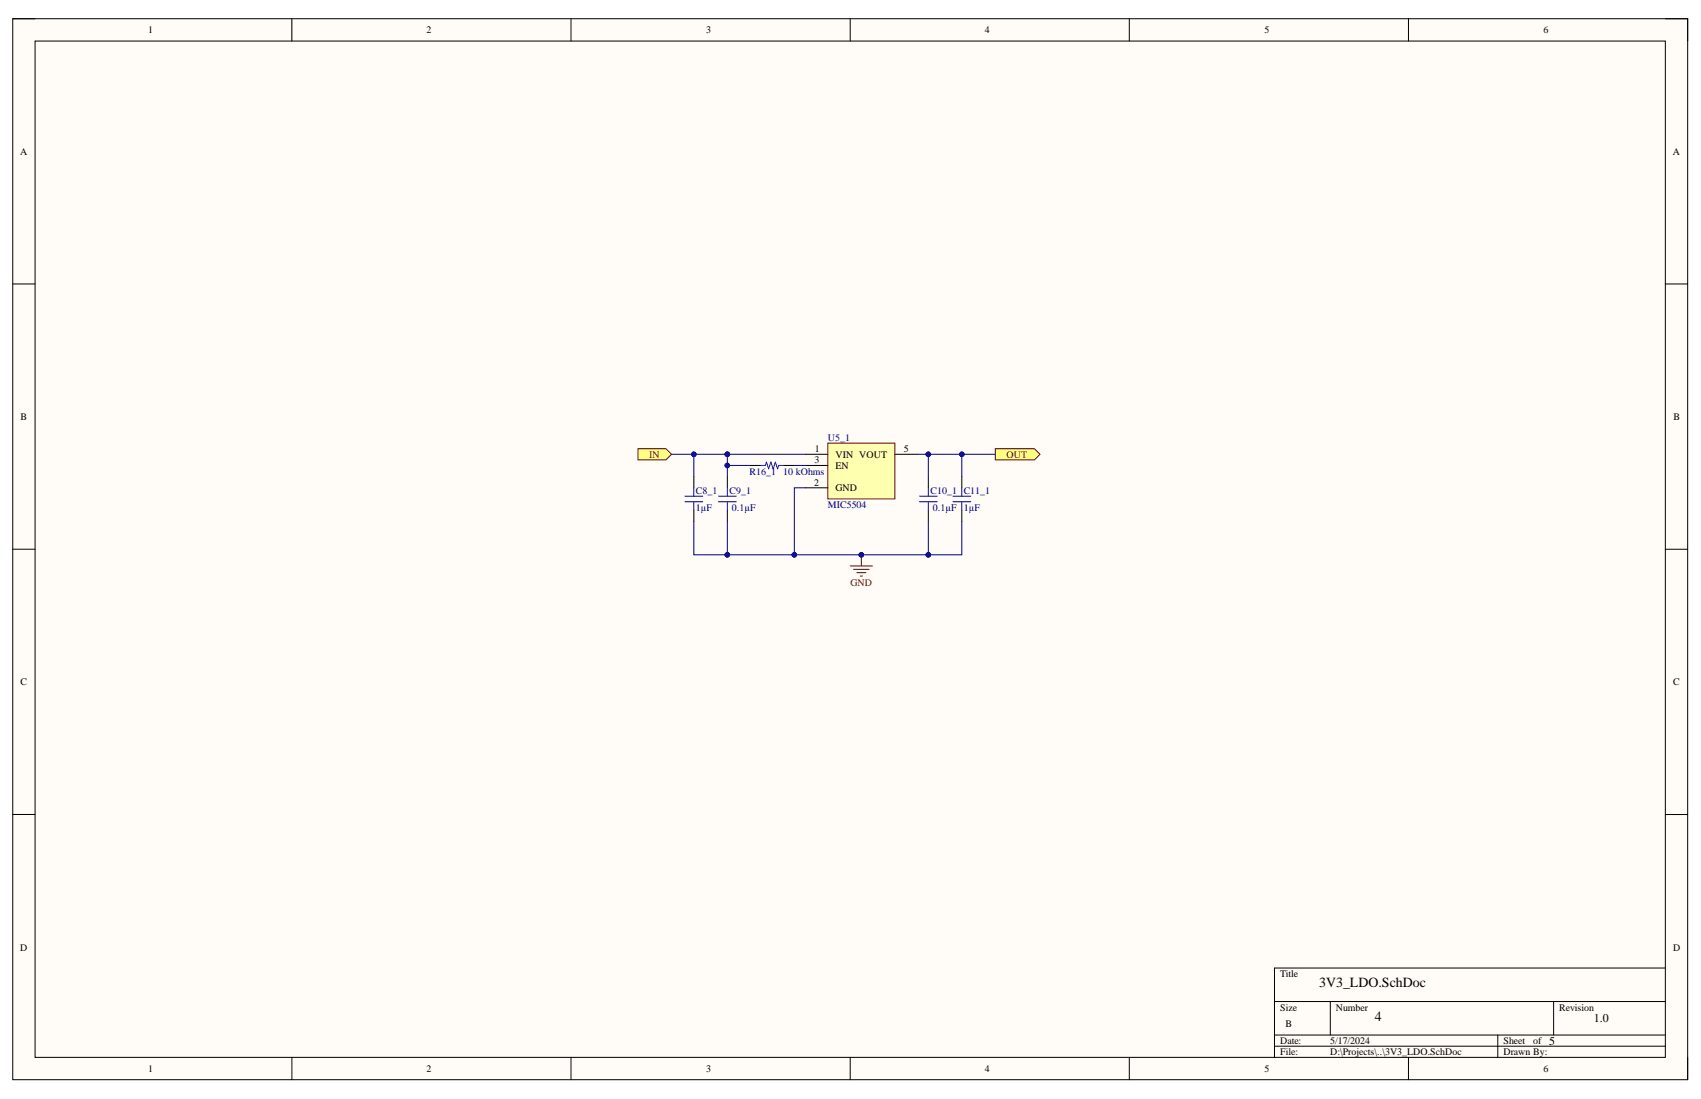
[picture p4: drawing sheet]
<svg xmlns="http://www.w3.org/2000/svg" width="432mm" height="279mm" viewBox="0 0 432 279" stroke-linecap="round" stroke-linejoin="round" font-family="sans-serif">
<path d="M3.2 4.8h425.2v269.3h-425.2z" fill-rule="evenodd" fill="#fffcf8"/>
<path d="M3.2 4.8h425.2v269.3h-425.2z" fill="none" stroke="#000" stroke-width=".25"/>
<path d="M8.9 10.4h413.8v258.1h-413.8z" fill-rule="evenodd" fill="#fffcf8"/>
<g fill="none" stroke="#000" stroke-width=".25">
<path d="M3.2 4.8h5.7M8.9 10.4h413.8v258.1h-413.8zM74.1 4.8v5.6M144.9 4.8v5.6M215.8 4.8v5.6M286.7 4.8v5.6M357.5 4.8v5.6M422.7 4.8h5.7v5.6M3.2 72.1h5.7M422.7 72.1h5.7M3.2 139.5h5.7M184.6 121v2.9"/>
<path d="M184.6 129.5v2.9M422.7 139.5h5.7M3.2 206.8h5.7M422.7 206.8h5.7M323.5 254.3h99.2M337.7 254.3v8.5M394.4 254.3v8.5M422.7 245.8h-99.2v22.7M74.1 268.5v5.6M144.9 268.5v5.6M215.8 268.5v5.6M286.7 268.5v5.6"/>
<path d="M323.5 262.8h99.2M323.5 265.6h99.2M357.5 268.5v5.6M380.2 262.8v5.7M428.4 268.5v5.6"/>
</g>
<path d="M182.4 127.4h4.5M182.4 126h4.5M184.6 123.9v2.1M184.6 127.4v2.1" fill="none" stroke="#00f" stroke-width=".25"/>
<path d="M215.8 143.7h5.7M216.7 144.6h3.9M217.5 145.4h2.3M218.4 146.3h.5M218.7 140.9v2.8" fill="none" stroke="#800000" stroke-width=".25"/>
<circle cx="218.6" cy="140.9" r=".57" fill="#000080"/>
<circle cx="218.6" cy="140.9" r=".57" fill="none" stroke="#000080" stroke-width=".25"/>
<path d="M252.7 113.9h9.9l1.4 1.4-1.4 1.5h-9.9z" fill-rule="evenodd" fill="#ffff80"/>
<path d="M252.7 113.9h9.9l1.4 1.4-1.4 1.5h-9.9z" fill="none" stroke="#800000" stroke-width=".25"/>
<path d="M190.3 118.2h2.8M198.8 118.2h2.8M176.1 121v2.9M176.1 129.5v2.9M235.7 121v2.9M235.7 129.5v2.9M244.2 121v2.9M244.2 129.5v2.9" fill="none" stroke="#000" stroke-width=".25"/>
<g fill="none" stroke="#00f" stroke-width=".25">
<path d="M193.1 118.2h1.2l.3-.9 .5 1.7 .6-1.7 .6 1.7 .5-1.7 .6 1.7 .3-.8h1.1M173.9 126h4.5M173.9 127.4h4.5M176.1 123.9v2.1M176.1 127.4v2.1M233.4 126h4.5M233.4 127.4h4.5M235.7 123.9v2.1M235.7 127.4v2.1M241.9 126h4.5M241.9 127.4h4.5M244.2 123.9v2.1"/>
<path d="M244.2 127.4v2.1"/>
</g>
<path d="M210.1 112.5h17.1v14.2h-17.1z" fill-rule="evenodd" fill="#ffffb0"/>
<path d="M210.1 112.5h17.1v14.2h-17.1z" fill="none" stroke="#800000" stroke-width=".25"/>
<path d="M204.5 115.3h5.6M204.5 118.2h5.6M227.2 115.3h5.6M204.5 123.9h5.6" fill="none" stroke="#000" stroke-width=".25"/>
<path d="M162 113.9h7l1.5 1.4-1.5 1.5h-7z" fill-rule="evenodd" fill="#ffff80"/>
<path d="M162 113.9h7l1.5 1.4-1.5 1.5h-7z" fill="none" stroke="#800000" stroke-width=".25"/>
<path d="M232.8 115.3h2.9" fill="none" stroke="#000080" stroke-width=".25"/>
<circle cx="235.7" cy="115.4" r=".57" fill="#000080"/>
<g fill="none" stroke="#000080" stroke-width=".25">
<path d="M184.6 118.2h5.7"/>
<circle cx="235.7" cy="115.4" r=".57"/>
</g>
<circle cx="184.6" cy="118.2" r=".57" fill="#000080"/>
<g fill="none" stroke="#000080" stroke-width=".25">
<path d="M184.6 115.3h19.9"/>
<circle cx="184.6" cy="118.2" r=".57"/>
</g>
<circle cx="184.6" cy="115.4" r=".57" fill="#000080"/>
<g fill="none" stroke="#000080" stroke-width=".25">
<path d="M176.1 115.3v5.7M201.6 118.2h2.9"/>
<circle cx="184.6" cy="115.4" r=".57"/>
</g>
<circle cx="176.1" cy="115.4" r=".57" fill="#000080"/>
<g fill="none" stroke="#000080" stroke-width=".25">
<path d="M235.7 132.4v8.5"/>
<circle cx="176.1" cy="115.4" r=".57"/>
</g>
<circle cx="235.7" cy="140.9" r=".57" fill="#000080"/>
<g fill="none" stroke="#000080" stroke-width=".25">
<path d="M244.2 115.3v5.7"/>
<circle cx="235.7" cy="140.9" r=".57"/>
</g>
<circle cx="244.2" cy="115.4" r=".57" fill="#000080"/>
<g fill="none" stroke="#000080" stroke-width=".25">
<path d="M176.1 132.4v8.5h8.5v-8.5"/>
<circle cx="244.2" cy="115.4" r=".57"/>
</g>
<circle cx="184.6" cy="140.9" r=".57" fill="#000080"/>
<g fill="none" stroke="#000080" stroke-width=".25">
<path d="M184.6 140.9h17"/>
<circle cx="184.6" cy="140.9" r=".57"/>
</g>
<circle cx="184.6" cy="140.9" r=".57" fill="#000080"/>
<circle cx="184.6" cy="140.9" r=".57" fill="none" stroke="#000080" stroke-width=".25"/>
<circle cx="201.6" cy="140.9" r=".57" fill="#000080"/>
<g fill="none" stroke="#000080" stroke-width=".25">
<path d="M170.5 115.3h14.1"/>
<circle cx="201.6" cy="140.9" r=".57"/>
</g>
<circle cx="184.6" cy="115.4" r=".57" fill="#000080"/>
<circle cx="184.6" cy="115.4" r=".57" fill="none" stroke="#000080" stroke-width=".25"/>
<circle cx="176.1" cy="115.4" r=".57" fill="#000080"/>
<g fill="none" stroke="#000080" stroke-width=".25">
<path d="M252.7 115.3h-17v5.7"/>
<circle cx="176.1" cy="115.4" r=".57"/>
</g>
<circle cx="235.7" cy="115.4" r=".57" fill="#000080"/>
<circle cx="235.7" cy="115.4" r=".57" fill="none" stroke="#000080" stroke-width=".25"/>
<circle cx="244.2" cy="115.4" r=".57" fill="#000080"/>
<g fill="none" stroke="#000080" stroke-width=".25">
<path d="M184.6 115.3v5.7"/>
<circle cx="244.2" cy="115.4" r=".57"/>
</g>
<circle cx="184.6" cy="115.4" r=".57" fill="#000080"/>
<circle cx="184.6" cy="115.4" r=".57" fill="none" stroke="#000080" stroke-width=".25"/>
<circle cx="184.6" cy="118.2" r=".57" fill="#000080"/>
<g fill="none" stroke="#000080" stroke-width=".25">
<path d="M204.5 123.9h-2.9v17h42.6v-8.5"/>
<circle cx="184.6" cy="118.2" r=".57"/>
</g>
<circle cx="201.6" cy="140.9" r=".57" fill="#000080"/>
<circle cx="201.6" cy="140.9" r=".57" fill="none" stroke="#000080" stroke-width=".25"/>
<circle cx="218.6" cy="140.9" r=".57" fill="#000080"/>
<circle cx="218.6" cy="140.9" r=".57" fill="none" stroke="#000080" stroke-width=".25"/>
<circle cx="235.7" cy="140.9" r=".57" fill="#000080"/>
<circle cx="235.7" cy="140.9" r=".57" fill="none" stroke="#000080" stroke-width=".25"/>
<g font-size="3.6">
<text x="334.9" y="250.7">3V3_LDO.SchDoc</text>
<text x="349" y="259.3">4</text>
</g>
<g font-size="3">
<text x="404.6" y="259.6">1.0</text>
<text x="393.2" y="265.3">5</text>
</g>
<g font-size="2.5">
<text x="37.6" y="8.5">1</text>
<text x="108.3" y="8.5">2</text>
<text x="179.3" y="8.5">3</text>
<text x="250" y="8.5">4</text>
<text x="321" y="8.5">5</text>
<text x="391.8" y="8.5">6</text>
<text x="5.2" y="39.4">A</text>
<text x="424.6" y="39.4">A</text>
<text x="5.2" y="106.6">B</text>
<text x="424.8" y="106.6">B</text>
<text x="206.8" y="117.6">3</text>
<text x="206.9" y="114.9">1</text>
<text x="212.1" y="116.2">VIN VOUT</text>
<text x="212.1" y="119.1">EN</text>
<text x="229.4" y="114.9">5</text>
<text x="206.7" y="123.3">2</text>
<text x="212.1" y="124.8">GND</text>
<text x="5.2" y="174">C</text>
<text x="424.7" y="174">C</text>
<text x="5.2" y="241.4">D</text>
<text x="424.7" y="241.4">D</text>
<text x="325" y="248.1">Title</text>
<text x="325" y="256.6">Size</text>
<text x="339.1" y="256.6">Number</text>
<text x="395.8" y="256.6">Revision</text>
<text x="326.3" y="260.9">B</text>
<text x="325" y="265.1">Date:</text>
<text x="325" y="268">File:</text>
<text x="337.7" y="265.1">5/17/2024</text>
<text x="337.7" y="268">D:\Projects\..\3V3_LDO.SchDoc</text>
<text x="381.7" y="265.1">Sheet</text>
<text x="381.7" y="268">Drawn By:</text>
<text x="389.2" y="265.1">of</text>
<text x="37.6" y="272.2">1</text>
<text x="108.3" y="272.2">2</text>
<text x="179.3" y="272.2">3</text>
<text x="250" y="272.2">4</text>
<text x="321" y="272.2">5</text>
<text x="391.8" y="272.2">6</text>
</g>
<g font-size="2.5" fill="#000080">
<text x="210.2" y="112">U5_1</text>
<text x="176.7" y="125.3">C8_1</text>
<text x="185.2" y="125.3">C9_1</text>
<text x="190.3" y="120.5">R16_1</text>
<text x="198.8" y="120.5">10 kOhms</text>
<text x="236.2" y="125.3">C10_1</text>
<text x="244.7" y="125.3">C11_1</text>
<text x="176.7" y="129.8">1µF</text>
<text x="185.8" y="129.8">0.1µF</text>
<text x="210.2" y="129">MIC5504</text>
<text x="236.8" y="129.8">0.1µF</text>
<text x="244.7" y="129.8">1µF</text>
</g>
<g font-size="2.5" fill="#800000">
<text x="164.8" y="116.2">IN</text>
<text x="255.5" y="116.2">OUT</text>
<text x="215.9" y="148.9">GND</text>
</g>
</svg>
